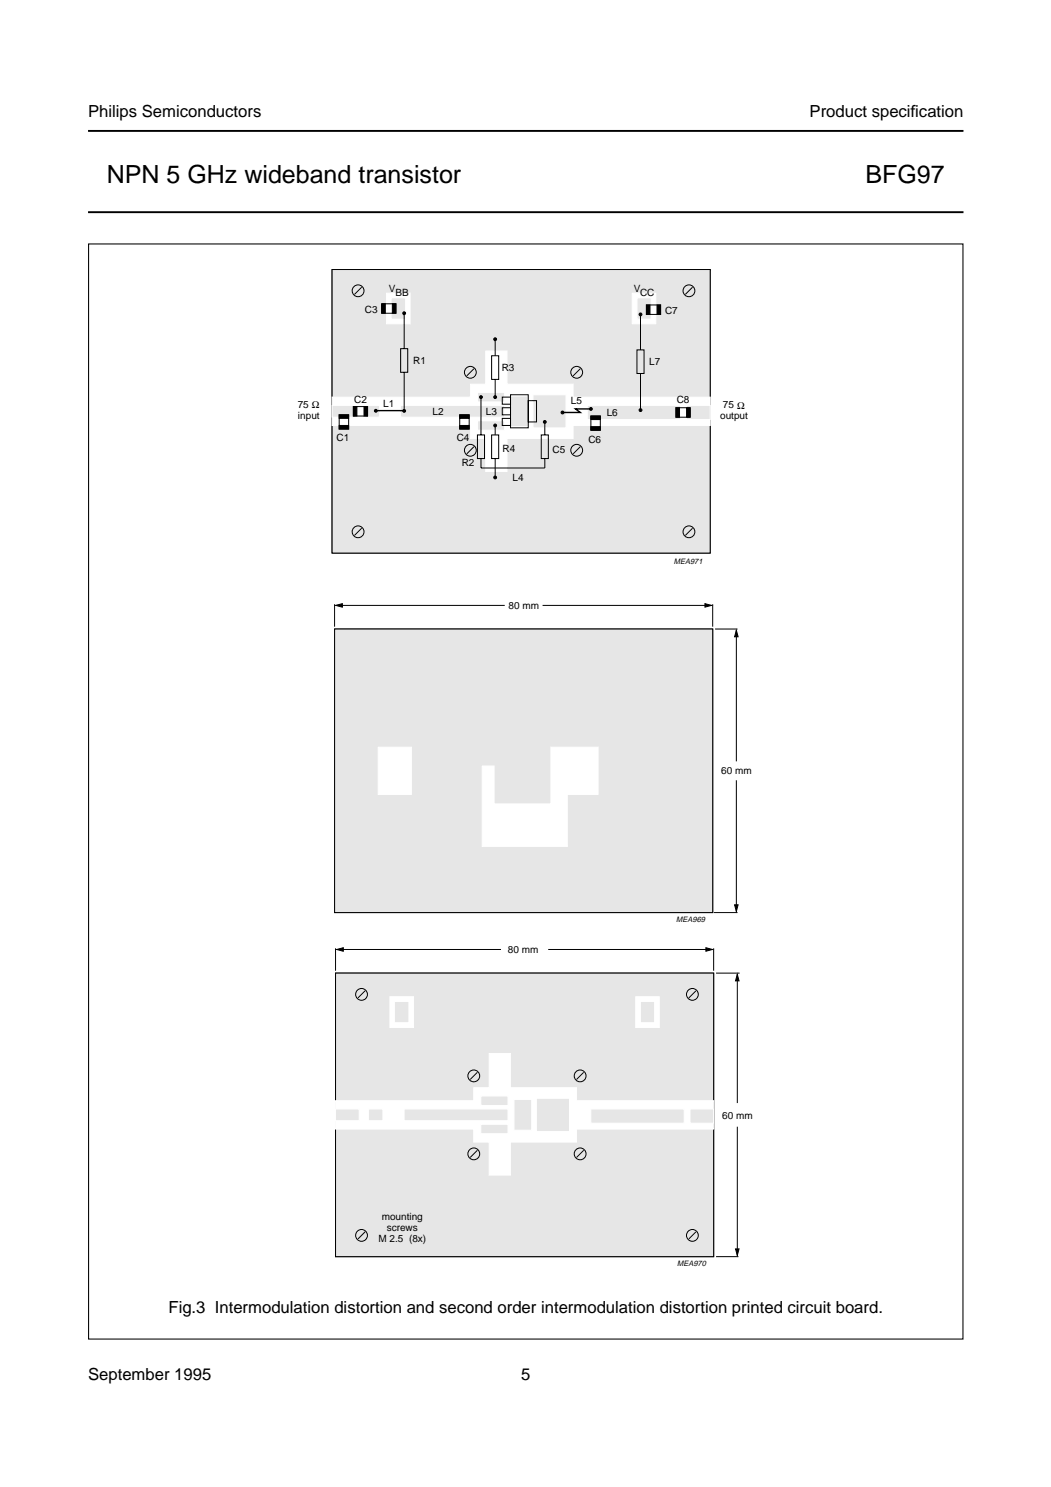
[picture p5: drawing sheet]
<svg xmlns="http://www.w3.org/2000/svg" width="210mm" height="297mm" viewBox="0 0 210 297" stroke-linecap="round" stroke-linejoin="round" font-family="sans-serif">
<g fill="#fff" stroke="#000" stroke-width=".38">
<path d="M17.6 42.4h174.8z"/>
<path d="M17.6 26.2h174.8z"/>
</g>
<path d="M22.6 260.1h164.8v7.5h-164.8z" fill-rule="evenodd" fill="#fff"/>
<g fill="#fff">
<path d="M164.1 192.9h10.8z"/>
<path d="M164 192.2v1.6z"/>
<path d="M35.1 189.8h139.8v5.7h-139.8z"/>
<circle cx="151" cy="190.5" r=".18"/>
<circle cx="151" cy="192" r=".18"/>
<circle cx="151" cy="193.5" r=".18"/>
<circle cx="151" cy="195" r=".18"/>
<circle cx="59.1" cy="190.5" r=".18"/>
<circle cx="59.1" cy="192" r=".18"/>
<circle cx="59.1" cy="193.5" r=".18"/>
<circle cx="59.1" cy="195" r=".18"/>
</g>
<path d="M67 194.4h75.5v56.6h-75.5zM67 189.4v4.5M67.2 189.7h32.9M109.5 189.7h32.8M142.5 189.4v4.5M143 194.4h4.7M147.3 194.6v25.7M147.3 225.1v25.7M143 251h4.5" fill="none" stroke="#000" stroke-width=".2"/>
<path d="M67.2 189.7l1.4-.4v.7zM141 189.3l1.3 .4-1.3 .3zM147.3 194.6l.3 1.3h-.7zM146.9 249.5h.7l-.3 1.3z" fill="#000" stroke="#000" stroke-width=".2"/>
<path d="M67 194.4h75.5v56.6h-75.5z" fill="#e6e6e6" stroke="#000" stroke-width=".2"/>
<g fill="none" stroke="#000" stroke-width=".2">
<path d="M72.9 197.9l-1.4 1.4M139 197.9l-1.4 1.4M72.9 246.1l-1.4 1.4M139 246.1l-1.4 1.4"/>
<circle cx="72.2" cy="198.6" r="1.18"/>
<circle cx="138.3" cy="198.6" r="1.18"/>
<circle cx="72.2" cy="246.8" r="1.18"/>
<circle cx="138.3" cy="246.8" r="1.18"/>
</g>
<path d="M77.9 199.1h4.7v6.1h-4.7z" fill="#fff" stroke="#fff" stroke-width=".2"/>
<path d="M78.8 200.1h2.8v4.2h-2.8z" fill="#e6e6e6" stroke="#fff" stroke-width=".2"/>
<path d="M127 199.1h4.7v6.1h-4.7z" fill="#fff" stroke="#fff" stroke-width=".2"/>
<path d="M127.9 200.1h2.8v4.2h-2.8z" fill="#e6e6e6" stroke="#fff" stroke-width=".2"/>
<path d="M67 219.9h27.6v-2.6h3.1v-6.9h4.2v6.9h13.3v2.6h27.3v5.6h-27.3v2.6h-13.3v6.6h-4.2v-6.6h-3.1v-2.6h-27.6z" fill="#fff" stroke="#fff" stroke-width=".2"/>
<g fill="#e6e6e6" stroke="#fff" stroke-width=".2">
<path d="M67 221.5h4.7v2.4h-4.7z"/>
<path d="M80.7 221.5h20.8v2.4h-20.8z"/>
<path d="M96 218.9h5.5v1.9h-5.5z"/>
<path d="M96 224.6h5.5v1.9h-5.5z"/>
<path d="M102.6 219.6h3.6v6.2h-3.6z"/>
<path d="M107.1 219.4h6.6v6.6h-6.6z"/>
<path d="M118 221.5h18.6v2.9h-18.6z"/>
<path d="M137.8 221.5h4.7v2.9h-4.7z"/>
</g>
<g fill="none" stroke="#000" stroke-width=".2">
<path d="M95.3 214.2l-1.4 1.4M116.6 214.2l-1.4 1.4M95.3 229.8l-1.4 1.4M116.6 229.8l-1.4 1.4"/>
<circle cx="94.6" cy="214.9" r="1.18"/>
<circle cx="115.9" cy="214.9" r="1.18"/>
<circle cx="94.6" cy="230.5" r="1.18"/>
<circle cx="115.9" cy="230.5" r="1.18"/>
</g>
<path d="M73.6 221.5h2.9v2.4h-2.9z" fill="#e6e6e6" stroke="#fff" stroke-width=".2"/>
<g fill="#fff">
<path d="M164.1 124h10.8z"/>
<path d="M164 123.3v1.6z"/>
<path d="M35.1 121h139.8v5.6h-139.8z"/>
<circle cx="151" cy="121.6" r=".18"/>
<circle cx="151" cy="123.1" r=".18"/>
<circle cx="151" cy="124.6" r=".18"/>
<circle cx="151" cy="126.1" r=".18"/>
<circle cx="59.1" cy="121.6" r=".18"/>
<circle cx="59.1" cy="123.1" r=".18"/>
<circle cx="59.1" cy="124.6" r=".18"/>
<circle cx="59.1" cy="126.1" r=".18"/>
</g>
<path d="M66.8 125.7h75.5v56.6h-75.5z" fill="none" stroke="#000" stroke-width=".2"/>
<path d="M66.8 125.7h75.5v56.6h-75.5z" fill="#e6e6e6" stroke="#000" stroke-width=".2"/>
<g fill="#fff" stroke="#fff" stroke-width=".2">
<path d="M96.3 153h2.4v7.6h11.3v-11.3h9.4v9.4h-6.1v10.4h-17z"/>
<path d="M75.6 149.3h6.6v9.4h-6.6z"/>
</g>
<path d="M66.8 120.7v4.5M67.1 120.9h33.7M108.4 120.9h33.7M142.3 120.7v4.5M142.8 125.7h4.5M147.1 125.9v26.2M147.1 155.9v26.2M142.6 182.3h4.7" fill="none" stroke="#000" stroke-width=".2"/>
<path d="M67.1 120.9l1.3-.3v.7zM140.8 120.6l1.3 .3-1.3 .4zM147.1 125.9l.3 1.3h-.7zM146.7 180.7h.7l-.3 1.4z" fill="#000" stroke="#000" stroke-width=".2"/>
<g fill="#fff">
<path d="M160.4 57h10.8z"/>
<path d="M160.3 56.3v1.6z"/>
<path d="M31.4 54h139.8v5.6h-139.8z"/>
<circle cx="147.4" cy="54.6" r=".18"/>
<circle cx="147.4" cy="56.1" r=".18"/>
<circle cx="147.4" cy="57.6" r=".18"/>
<circle cx="147.4" cy="59.1" r=".18"/>
<circle cx="55.4" cy="54.6" r=".18"/>
<circle cx="55.4" cy="56.1" r=".18"/>
<circle cx="55.4" cy="57.6" r=".18"/>
<circle cx="55.4" cy="59.1" r=".18"/>
</g>
<path d="M66.3 53.8h75.5v56.7h-75.5z" fill="none" stroke="#000" stroke-width=".2"/>
<path d="M66.3 53.8h75.5v56.7h-75.5z" fill="#e6e6e6" stroke="#000" stroke-width=".2"/>
<g fill="none" stroke="#000" stroke-width=".2">
<path d="M72.2 57.4l-1.4 1.4M138.3 57.4l-1.4 1.4M72.2 105.5l-1.4 1.4M138.3 105.5l-1.4 1.4"/>
<circle cx="71.5" cy="58.1" r="1.18"/>
<circle cx="137.6" cy="58.1" r="1.18"/>
<circle cx="71.5" cy="106.2" r="1.18"/>
<circle cx="137.6" cy="106.2" r="1.18"/>
</g>
<path d="M77.2 58.6h4.7v6.1h-4.7z" fill="#fff" stroke="#fff" stroke-width=".2"/>
<path d="M78.1 59.5h2.9v4.3h-2.9z" fill="#e6e6e6" stroke="#fff" stroke-width=".2"/>
<path d="M126.3 58.6h4.7v6.1h-4.7z" fill="#fff" stroke="#fff" stroke-width=".2"/>
<path d="M127.2 59.5h2.8v4.3h-2.8z" fill="#e6e6e6" stroke="#fff" stroke-width=".2"/>
<path d="M66.3 79.3h27.6v-2.6h3.1v-6.6h4.3v6.6h13.2v2.6h27.3v5.7h-27.3v2.6h-13.2v6.6h-4.3v-6.6h-3.1v-2.6h-27.6z" fill="#fff" stroke="#fff" stroke-width=".2"/>
<g fill="#e6e6e6" stroke="#fff" stroke-width=".2">
<path d="M66.3 81h4.7v2.3h-4.7z"/>
<path d="M80 81h20.8v2.3h-20.8z"/>
<path d="M95.4 78.4h5.4v1.9h-5.4z"/>
<path d="M95.4 84h5.4v1.9h-5.4z"/>
<path d="M102 79.1h3.5v6.1h-3.5z"/>
<path d="M106.4 78.9h6.7v6.6h-6.7z"/>
<path d="M117.3 81h18.6v2.8h-18.6z"/>
<path d="M137.1 81h4.7v2.8h-4.7z"/>
</g>
<g fill="none" stroke="#000" stroke-width=".2">
<path d="M76.2 60.7h2.9v1.9h-2.9zM80 69.7h1.4v4.7h-1.4zM80.7 62.6v7.1M80.7 74.4v7.3M94.6 73.7l-1.4 1.4M115.9 73.7l-1.4 1.4M127.2 69.9h1.4v4.7h-1.4zM127.9 62.8v7.1M127.9 74.6v7.3M129.1 60.9h2.8v1.9h-2.8zM67.7 82.9h1.9v2.8h-1.9zM94.6 89.2l-1.4 1.5"/>
<path d="M115.9 89.2l-1.4 1.5M135 81.5h2.8v1.8h-2.8z"/>
<circle cx="93.9" cy="74.4" r="1.18"/>
<circle cx="115.2" cy="74.4" r="1.18"/>
<circle cx="93.9" cy="89.9" r="1.18"/>
<circle cx="115.2" cy="89.9" r="1.18"/>
</g>
<g fill="#000" stroke="#000" stroke-width=".2">
<path d="M76.2 60.7h.7v1.9h-.7zM78.4 60.7h.7v1.9h-.7zM129.1 60.9h.7v1.9h-.7zM131.2 60.9h.7v1.9h-.7zM67.7 82.9h1.9v.7h-1.9zM67.7 85h1.9v.7h-1.9zM135 81.5h.7v1.8h-.7zM137.1 81.5h.7v1.8h-.7z"/>
<circle cx="80.7" cy="62.6" r=".28"/>
<circle cx="127.9" cy="62.8" r=".28"/>
<circle cx="127.9" cy="81.9" r=".28"/>
</g>
<path d="M72.9 81h2.9v2.3h-2.9z" fill="#e6e6e6" stroke="#fff" stroke-width=".2"/>
<g fill="#000" stroke="#000" stroke-width=".2">
<path d="M70.6 81.2h.7v1.9h-.7zM72.7 81.2h.7v1.9h-.7zM91.8 82.9h1.9v.7h-1.9zM91.8 85h1.9v.7h-1.9zM118 83.1h1.9v.7h-1.9zM118 85.2h1.9v.7h-1.9z"/>
<circle cx="96.1" cy="79.3" r=".28"/>
<circle cx="98.9" cy="67.8" r=".28"/>
<circle cx="98.9" cy="79.3" r=".28"/>
<circle cx="75.1" cy="82.1" r=".28"/>
<circle cx="80.7" cy="82.1" r=".28"/>
<circle cx="98.9" cy="95.4" r=".28"/>
<circle cx="98.9" cy="85" r=".28"/>
<circle cx="108.8" cy="84.3" r=".28"/>
<circle cx="112.3" cy="82.4" r=".28"/>
<circle cx="118" cy="81.7" r=".28"/>
</g>
<g fill="none" stroke="#000" stroke-width=".2">
<path d="M96.1 79.3v7.6M98.2 71.1h1.4v4.7h-1.4zM98.9 67.8v3.3M98.9 75.8v3.5M100.3 79.3h1.7v1.4h-1.7zM102 78.9h3.5v6.6h-3.5zM70.6 81.2h2.8v1.9h-2.8zM91.8 82.9h1.9v2.8h-1.9zM95.4 86.9h1.4v4.7h-1.4zM96.1 91.6v1.9h12.7v-1.9M98.2 86.9h1.4v4.7h-1.4zM98.9 85v1.9"/>
<path d="M98.9 91.6v3.8M100.3 81.5h1.7v1.4h-1.7zM100.3 83.6h1.7v1.4h-1.7zM105.5 80h1.7v4.3h-1.7zM108.1 86.9h1.4v4.7h-1.4zM108.8 84.3v2.6M118 83.1h1.9v2.8h-1.9z"/>
</g>
<path d="M75.1 82h5.6M118 81.7h-3.1l1 .7h-3.6" fill="none" stroke="#000" stroke-width=".28"/>
<path d="M17.7 48.7h174.6v218.8h-174.6z" fill="none" stroke="#000" stroke-width=".21"/>
<g font-size="5">
<text x="21.3" y="36.6">NPN 5 GHz wideband transistor</text>
<text x="172.9" y="36.6">BFG97</text>
</g>
<g font-size="3.3">
<text x="17.6" y="23.4">Philips Semiconductors</text>
<text x="161.7" y="23.4">Product specif</text>
<text x="181.9" y="23.4">ication</text>
<text x="33.7" y="262.3">Fig.3 Intermodulation distortion and second order intermodulation distortion printed circuit board.</text>
<text x="17.6" y="275.6">September 1995</text>
<text x="104.1" y="275.6">5</text>
</g>
<g font-size="2">
<text x="77.7" y="58.3">V</text>
<text x="79" y="59.1">BB</text>
<text x="126.6" y="58.3">V</text>
<text x="127.8" y="59.1">CC</text>
<text x="72.9" y="62.4">C3</text>
<text x="132.8" y="62.8">C7</text>
<text x="82.5" y="72.8">R1</text>
<text x="100.2" y="74.1">R3</text>
<text x="129.7" y="72.9">L7</text>
<text x="59.5" y="81.6">75 Ω</text>
<text x="59.5" y="83.8">input</text>
<text x="70.7" y="80.4">C2</text>
<text x="76.6" y="81.3">L1</text>
<text x="86.4" y="82.9">L2</text>
<text x="97" y="82.9">L3</text>
<text x="114" y="80.8">L5</text>
<text x="121.2" y="83.1">L6</text>
<text x="135.2" y="80.4">C8</text>
<text x="143.8" y="83.8">output</text>
<text x="144.4" y="81.6">75 Ω</text>
<text x="67.2" y="88.1">C1</text>
<text x="91.2" y="88.1">C4</text>
<text x="117.5" y="88.4">C6</text>
<text x="92.2" y="93.1">R2</text>
<text x="100.4" y="90.3">R4</text>
<text x="110.4" y="90.4">C5</text>
<text x="102.4" y="96.1">L4</text>
<text x="101.6" y="121.6">80 mm</text>
<text x="144" y="154.6">60 mm</text>
<text x="101.4" y="190.3">80 mm</text>
<text x="144.2" y="223.5">60 mm</text>
<text x="76.2" y="243.8">mounting</text>
<text x="77.2" y="246">screws</text>
<text x="75.6" y="248.1">M 2.5 (8x)</text>
</g>
<g font-size="1.5">
<text x="134.6" y="112.6">MEA971</text>
<text x="135.1" y="184.2">MEA969</text>
<text x="135.3" y="253">MEA970</text>
</g>
</svg>
